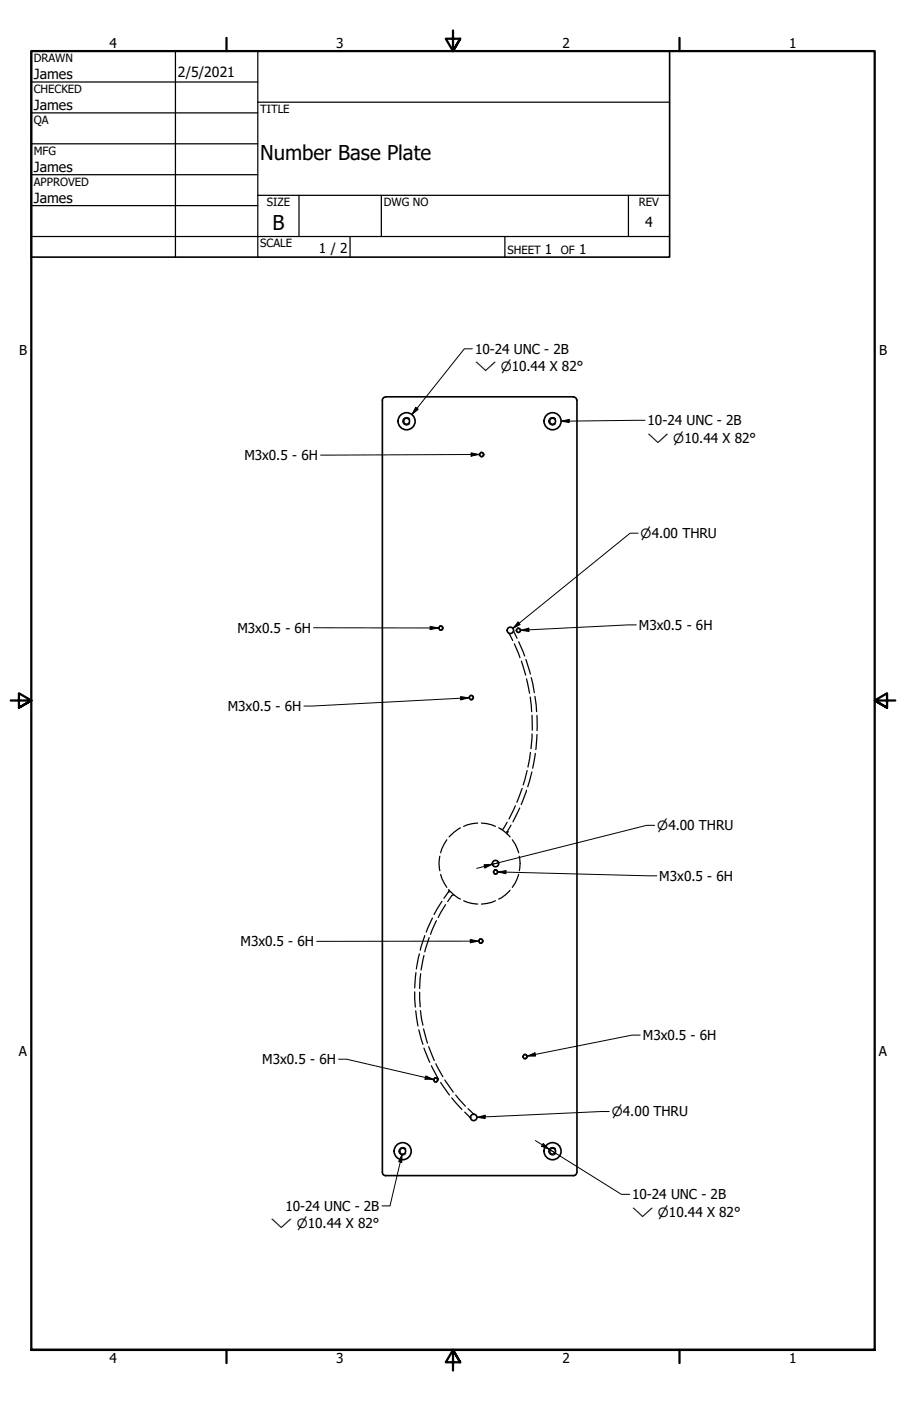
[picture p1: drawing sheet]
<svg xmlns="http://www.w3.org/2000/svg" width="279mm" height="432mm" viewBox="0 0 279 432" stroke-linecap="round" stroke-linejoin="round" font-family="sans-serif">
<!-- layer: Hidden Narrow (ANSI) -->
<path d="M126.4 129.2a1.19 1.19 0 0 0-1.8-.2 1.19 1.19 0 0 0 0 1.7 1.19 1.19 0 0 0 1.8-.1M148.1 139.4a.75 .75 0 0 1 1.2 .7 .75 .75 0 0 1-1.2 .6M171.3 129.2a1.19 1.19 0 0 0-1.7-.2 1.19 1.19 0 0 0 0 1.7 1.19 1.19 0 0 0 1.7-.1M135.6 192.9a.73 .73 0 0 1 1.1 .6 .73 .73 0 0 1-1.1 .7M159.5 193.6a.73 .73 0 0 1 1.1 .6 .73 .73 0 0 1-1.1 .7M145 214.4a.73 .73 0 0 1 1.1 .6 .73 .73 0 0 1-1.1 .6M152.4 268.1a.75 .75 0 0 1 1.1 .6 .75 .75 0 0 1-1.1 .7M147.9 289.4a.75 .75 0 0 1 1.1 .7 .75 .75 0 0 1-1.1 .6M134 332.2a.75 .75 0 0 1 1.1 .6 .75 .75 0 0 1-1.1 .6M161.5 325a.75 .75 0 0 1 1.1 .6 .75 .75 0 0 1-1.1 .7M125.2 354.1a1.19 1.19 0 0 0-1.8-.1 1.19 1.19 0 0 0 0 1.7 1.19 1.19 0 0 0 1.8-.2M171.3 354.1a1.19 1.19 0 0 0-1.7-.1 1.19 1.19 0 0 0 0 1.7 1.19 1.19 0 0 0 1.7-.2" fill="none" stroke="#000" stroke-width=".31"/>
<!-- layer: Hidden (ANSI) -->
<g fill="none" stroke="#000" stroke-width=".38">
<path d="M156.9 195.1l.1 .1M157 195.3l1.1 2.1M158.4 194.4h.1M158.4 194.6l1 2.1M158.4 194.6h.1M158.6 198.4l1.7 4.3M160 197.8l1.8 4.4M160.8 203.8l1.3 4.3M162.2 203.3l1.4 4.5M162.4 209.2l.9 4.5M163.5 214.8l.5 4.5M163.8 208.9l1 4.6"/>
<path d="M165 214.6l.5 4.7M162.6 237.5l-1.2 4.4M163.6 231.9l-.8 4.5M164 237.9l-1.2 4.6M164.1 220.5v4.5M164.1 226.2l-.3 4.6M165.1 232.2l-.8 4.6M165.6 226.4l-.4 4.6M165.6 220.5v4.7M137.8 258.8l-1.5 2.8-.4 1.2M142 255.1l-2 1.4-1.5 1.4M147.3 253.7l-1.8 .2-2.5 .8"/>
<path d="M148.5 253.7l1.7 .2 2.6 .8M153.8 255.1l2.1 1.4 1.4 1.4M154.6 255.6l.2 .1M156.3 256.9l.2 .1M156.4 253.4l-1.3 2.2M156.4 256.4l-.1 .2M157.6 254.3l-1.2 2M158 258.8l.9 1.4 1.1 2.6M158.9 248.3l-1.9 4.1M160.3 249l-2.1 4.3M161 243l-1.6 4.3M162.4 243.6l-1.7 4.4"/>
<path d="M135.6 263.9a9.9 9.9 0 0 0 0 4.5M135.9 269.5l.4 1.3 1.5 2.7M136.3 277.8l-2.4 4.1M137.4 278.8l-2.3 4M138.3 274.9l-1.4 2M138.4 274.2v.2M138.4 274.6v.3M138.5 274.4l1.5 1.4 2 1.3M139.6 275.8l-1.6 2.1M139.8 275.8l.3 .1M143 277.6l2.5 .8 1.8 .2M152.8 277.6l-2.6 .8-1.7 .2"/>
<path d="M157.3 274.4a10.2 10.2 0 0 1-3.5 2.7M160 269.5l-1.1 2.7-.9 1.3M160.1 263.9a9.9 9.9 0 0 1 0 4.5M128.3 299.8l-.4 4.7M129.3 294l-.9 4.6M130.7 294.5l-.8 4.5M131 288.4l-1.4 4.5M132.3 289l-1.3 4.4M133.3 283l-1.9 4.3M134.6 283.8l-1.8 4.2M127.9 305.7l.2 4.7M128.2 311.5l.7 4.7"/>
<path d="M129.2 317.4l1.2 4.5M129.4 305.8l.2 4.5M129.7 311.5l.7 4.5M129.7 300.1l-.3 4.6M130.6 317.1l1.2 4.4M130.7 323l1.8 4.4M132.2 322.6l1.7 4.2M133 328.5l2.3 4.1M134.4 327.9l2.2 4M135.9 333.6l2.7 3.9M137.2 332.9l2.6 3.7M139.3 338.4l3.1 3.5"/>
<path d="M140.5 337.5l3 3.4M143.3 342.8l1.7 1.7M144.3 341.7l1.7 1.6M145.1 344.6l.1 .1M146 343.3h.1M146.2 343.3v.1"/>
</g>
<g fill="#000">
<circle cx="156.4" cy="256.3" r=".19"/>
<circle cx="156.4" cy="256.4" r=".19"/>
<circle cx="138.3" cy="274.9" r=".19"/>
</g>
<!-- layer: Visible (ANSI) -->
<g fill="none" stroke="#000" stroke-width=".51">
<path d="M118.9 122.3h58M118.9 122.4a.98 .98 0 0 0-1 .9v238M176.9 122.4a.98 .98 0 0 1 1 .9M177.9 123.3v238M117.9 361.3a.98 .98 0 0 0 1 1h58M177.9 361.3a.98 .98 0 0 1-1 1"/>
<circle cx="125.4" cy="129.8" r=".92"/>
<circle cx="125.4" cy="129.8" r="2.64"/>
<circle cx="170.4" cy="129.8" r=".92"/>
<circle cx="170.4" cy="129.8" r="2.64"/>
<circle cx="148.5" cy="140.1" r=".6"/>
<circle cx="135.9" cy="193.6" r=".6"/>
<circle cx="157.4" cy="194.3" r=".98"/>
<circle cx="159.9" cy="194.3" r=".6"/>
<circle cx="145.3" cy="215" r=".6"/>
<circle cx="152.8" cy="268.8" r=".6"/>
<circle cx="152.8" cy="266.2" r=".98"/>
<circle cx="148.2" cy="290" r=".6"/>
<circle cx="134.3" cy="332.8" r=".6"/>
<circle cx="161.9" cy="325.7" r=".6"/>
<circle cx="124.2" cy="354.8" r=".92"/>
<circle cx="124.2" cy="354.8" r="2.64"/>
<circle cx="146.1" cy="344.4" r=".98"/>
<circle cx="170.4" cy="354.8" r=".92"/>
<circle cx="170.4" cy="354.8" r="2.64"/>
</g>
<!-- layer: Border (ANSI) -->
<path d="M69.8 11.7v4M139.7 9.4v6.3l-2.2-3.8h4.4l-2.2 3.8 2.2-3.8M209.5 11.7v4M3.3 215.9h6.4l-3.9-2.2v4.4l3.9-2.2-3.9 2.2M276.1 215.9h-6.4l3.9-2.2v4.4l-3.9-2.2 3.9 2.2M9.7 416.1v-400.4h260v400.4h-260h260M69.8 416.1v4M141.9 419.9l-2.2-3.8 2.2 3.8h-4.4l2.2-3.8v6.3M209.5 416.1v4" fill="none" stroke="#000" stroke-width=".7"/>
<!-- layer: Title (ANSI) -->
<g fill="none" stroke="#000" stroke-width=".38">
<path d="M54.1 15.7v63.5M79.5 15.7v63.5M9.7 25.3h69.8M9.7 34.8h69.8M79.5 31.5h127M9.7 44.3h69.8M9.7 53.8h69.8M9.7 72.9h196.8M9.7 63.4h69.8M79.5 60.2h127M92.2 60.2v12.7M107.9 72.9v6.3"/>
<path d="M117.6 60.2v12.7M155.7 72.9v6.3M193.8 60.2v12.7"/>
</g>
<path d="M9.7 15.7h196.8v63.5h-196.8z" fill="none" stroke="#000" stroke-width=".51"/>
<!-- layer: Symbol (ANSI) -->
<g fill="none" stroke="#000" stroke-width=".31">
<path d="M145.7 107.5h-2.5l-16.2 20.3M128.2 125.5l.8 .7-2 1.6zM145.3 139.6l2.5 .5-2.5 .5zM173 129.8l2.5-.5v.9zM198.9 129.5l-25.9 .3M147.8 140.1l-48.9 .2M196.8 164.3h-2.5l-36.1 29.4M96.7 193.5h38.5M132.7 193l2.5 .5-2.5 .6zM159.8 191.7l.6 .8-2.2 1.2zM160.6 194.2l2.5-.6v1zM196.2 192.6l-35.6 1.6"/>
<path d="M142 214.7l2.5 .4-2.4 .6zM144.5 215.1l-50.8 2.5M201.9 254.4h-2.5l-47.6 12M149.3 266.5l2.5-.1-2.3 1.1zM151.8 266.4l-4.8 1.3M153.5 268.7l2.5-.3v.9zM153.5 268.7l49.1 1.2M153.7 265.9l-1.9 .5M145 289.6l2.5 .5-2.5 .5zM147.5 290.1h-49.8M197.4 319h-2.5l-32.3 6.5M104.4 326.5h2.5l26.7 6.2"/>
<path d="M131.3 331.6l2.3 1.1-2.5-.1zM162.6 325.5l2.4-1 .2 1zM124 355.7l-.1 2.6-1-.3zM124 355.7l-3.7 16h-2.5M147.1 344.4l2.5-.7v1zM165.1 351.5l4.3 2.7M167.5 352.4l1.9 1.8-2.4-.9zM169.4 354.2l22.2 13.9h2.6M169.4 354.2l2 1.3M187.9 342.6l-40.8 1.8"/>
</g>
<g fill="#000">
<path d="M128.2 125.5l.8 .7-2 1.6z" fill-rule="evenodd"/>
<path d="M173 129.8l2.5-.5v.9z" fill-rule="evenodd"/>
<path d="M145.3 139.6l2.5 .5-2.5 .5z" fill-rule="evenodd"/>
<path d="M132.7 193l2.5 .5-2.5 .6z" fill-rule="evenodd"/>
<path d="M159.8 191.7l.6 .8-2.2 1.2z" fill-rule="evenodd"/>
<path d="M160.6 194.2l2.5-.6v1z" fill-rule="evenodd"/>
<path d="M142 214.7l2.5 .4-2.4 .6z" fill-rule="evenodd"/>
<path d="M149.3 266.5l2.5-.1-2.3 1.1z" fill-rule="evenodd"/>
<path d="M153.5 268.7l2.5-.3v.9z" fill-rule="evenodd"/>
<path d="M145 289.6l2.5 .5-2.5 .5z" fill-rule="evenodd"/>
<path d="M131.3 331.6l2.3 1.1-2.5-.1z" fill-rule="evenodd"/>
<path d="M162.6 325.5l2.4-1 .2 1z" fill-rule="evenodd"/>
<path d="M124 355.7l-.1 2.6-1-.3z" fill-rule="evenodd"/>
<path d="M147.1 344.4l2.5-.7v1z" fill-rule="evenodd"/>
<path d="M167.5 352.4l1.9 1.8-2.4-.9z" fill-rule="evenodd"/>
</g>
<g font-size="6.3">
<text x="80.3" y="49.3">Number Base Plate</text>
<text x="84" y="70.7">B</text>
</g>
<g font-size="4.3">
<text x="54.9" y="23.8">2/5/2021</text>
<text x="10.4" y="24.4">James</text>
<text x="10.4" y="34">James</text>
<text x="10.4" y="53">James</text>
<text x="10.4" y="62.5">James</text>
<text x="198.9" y="70">4</text>
</g>
<g font-size="4.2">
<text x="33.8" y="14.7">4</text>
<text x="103.6" y="14.7">3</text>
<text x="173.5" y="14.7">2</text>
<text x="243.3" y="14.7">1</text>
<text x="98.4" y="77.9">1 / 2</text>
<text x="168" y="78.4">1</text>
<text x="178.6" y="78.4">1</text>
<text x="5.9" y="109.5">B</text>
<text x="146.5" y="109">10-24 UNC - 2B</text>
<text x="271.1" y="109.5">B</text>
<text x="199.7" y="131.1">10-24 UNC - 2B</text>
<text x="75.4" y="141.8">M3x0.5 - 6H</text>
<text x="73.2" y="195">M3x0.5 - 6H</text>
<text x="197" y="194.1">M3x0.5 - 6H</text>
<text x="70.2" y="219.1">M3x0.5 - 6H</text>
<text x="203.3" y="271.5">M3x0.5 - 6H</text>
<text x="74.2" y="291.7">M3x0.5 - 6H</text>
<text x="198.2" y="320.5">M3x0.5 - 6H</text>
<text x="5.8" y="325.4">A</text>
<text x="80.9" y="328">M3x0.5 - 6H</text>
<text x="271" y="325.4">A</text>
<text x="194.9" y="369.6">10-24 UNC - 2B</text>
<text x="88" y="373.2">10-24 UNC - 2B</text>
<text x="33.8" y="420.1">4</text>
<text x="103.6" y="420.1">3</text>
<text x="173.5" y="420.1">2</text>
<text x="243.3" y="420.1">1</text>
</g>
<g font-size="3.9">
<text x="146.5" y="114.4">⌵ ⌀10.44 X 82°</text>
<text x="199.7" y="136.4">⌵ ⌀10.44 X 82°</text>
<text x="197.5" y="165.9">⌀4.00 THRU</text>
<text x="202.7" y="255.9">⌀4.00 THRU</text>
<text x="188.7" y="344.1">⌀4.00 THRU</text>
<text x="194.9" y="375">⌵ ⌀10.44 X 82°</text>
<text x="83.6" y="378.5">⌵ ⌀10.44 X 82°</text>
</g>
<g font-size="3.5">
<text x="10.4" y="19.1">DRAWN</text>
<text x="10.4" y="28.6">CHECKED</text>
<text x="80.3" y="34.8">TITLE</text>
<text x="10.4" y="38.2">QA</text>
<text x="10.4" y="47.7">MFG</text>
<text x="10.4" y="57.2">APPROVED</text>
<text x="82.3" y="63.6">SIZE</text>
<text x="118.4" y="63.6">DWG NO</text>
<text x="197" y="63.5">REV</text>
<text x="80.3" y="76.3">SCALE</text>
<text x="156.5" y="78.4">SHEET</text>
<text x="173" y="78.4">OF</text>
</g>
</svg>
